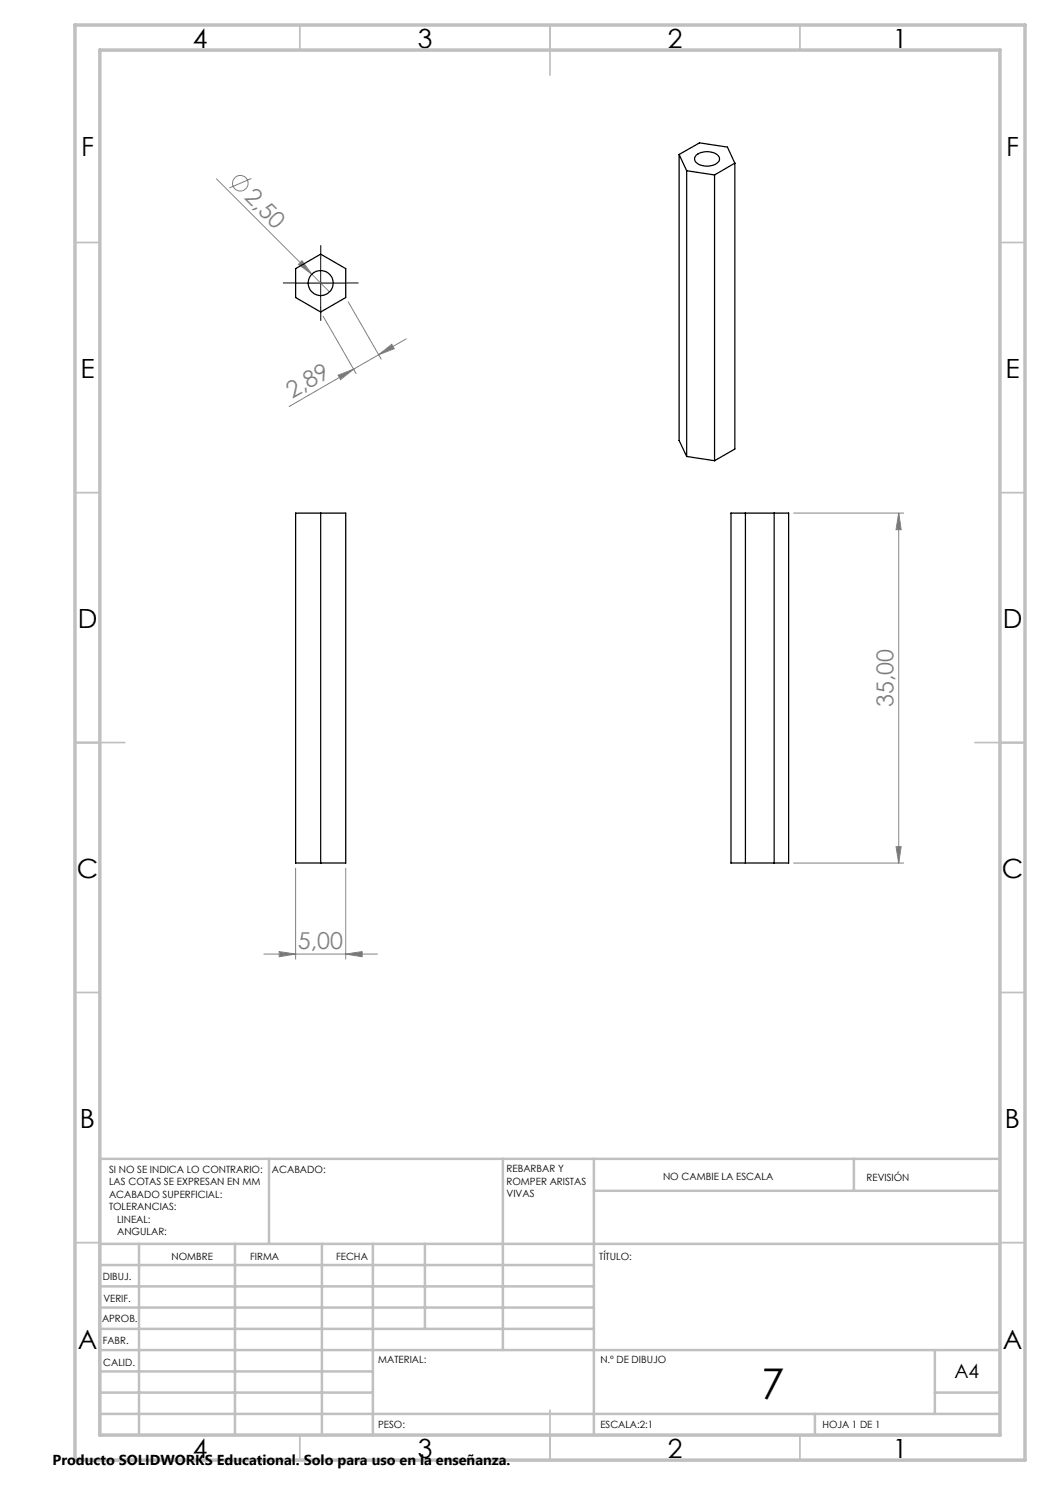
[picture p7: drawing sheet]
<svg xmlns="http://www.w3.org/2000/svg" width="210mm" height="297mm" viewBox="0 0 210 297" stroke-linecap="round" stroke-linejoin="round" font-family="sans-serif">
<g fill="none" stroke="#808080" stroke-width=".2">
<path d="M43.3 35.8l22.6 22.6M50.3 35.7l-4.4 1.9M60.4 52.1l2 2.8-2.7-2zM64.6 63.2l6.6 11.5M67.6 75l3.1-1.2-2.6 2.1zM69.6 60.4l6.6 11.4M75.7 70.9l-17.9 10.4M75.7 70.9l2.7-2 .4 .8zM81.2 67.8l-5.5 3.1M158.7 102.6h22M179.7 102.6v70M179.7 102.6l.5 3.3h-1z"/>
<path d="M59.1 173.6v18.2M69.1 173.6v18.2M158.7 172.6h22M179.2 169.3h1l-.5 3.3zM52.8 190.8h22.7M55.8 190.3l3.3 .5-3.3 .5zM69.1 190.8l3.3-.5v1z"/>
<circle cx="48.1" cy="36.7" r="1.56"/>
</g>
<path d="M59.2 56.6h-2.5M64.2 51.6v-2.5M69.2 56.6h2.5M64.2 61.6v2.5" fill="none" stroke="#000" stroke-width=".2" stroke-dasharray="15.2 1.3 1.3 1.3"/>
<path d="M59.1 56.6h10M64.1 51.6v10" fill="none" stroke="#000" stroke-width=".2"/>
<g fill="none" stroke="#c0c0c0" stroke-width=".35">
<path d="M60 5v5M110 5v10M160 5v5M15 48.5h5M200 48.5h5M15 98.5h5M200 98.5h5M15 148.5h10M195 148.5h10M15 198.5h5M200 198.5h5M15 248.5h5"/>
<path d="M200 248.5h5M60 287v5M110 282v10M160 287v5"/>
</g>
<g fill="none" stroke="#c0c0c0" stroke-width=".5">
<path d="M53.8 231.8v17M100.6 231.8v38.2M118.8 231.8v55.2M118.8 238.2h81.2M170.8 231.8v6.4M200 231.8h-180v55.2M20 248.8h180M20 257.3h98.8M20 253h98.8M27.8 248.8v38.2M47 248.8v38.2M64.4 248.8v38.2"/>
<path d="M74.6 248.8v38.2M85 248.8v17M20 265.8h98.8M20 261.5h98.8M20 278.5h54.6M20 274.3h54.6M20 270h180M187 278.5h13M187 270v12.8M20 282.8h180M163 282.8v4.2"/>
</g>
<path d="M15 5h190v287h-190zM20 10h180v277h-180z" fill="none" stroke="#c0c0c0" stroke-width=".7"/>
<g fill="#808080">
<path d="M60.4 52.1l2 2.8-2.7-2z"/>
<path d="M67.6 75l3.1-1.2-2.6 2.1zM75.7 70.9l2.7-2 .4 .8z"/>
<path d="M179.7 102.6l.5 3.3h-1zM179.2 169.3h1l-.5 3.3z"/>
<path d="M55.8 190.3l3.3 .5-3.3 .5zM69.1 190.8l3.3-.5v1z"/>
</g>
<g fill="none" stroke="#000" stroke-width=".25">
<path d="M135.8 30.9l4.1-2.3 5.6 .8 1.5 3.2M135.8 30.9l1.5 3.2M135.8 30.9v57.2l1.5 3.2M137.3 34.1l5.6 .9M137.3 34.1v57.2M139.2 31.1a3.5 3.5 0 0 1 4.6 .2 1.27 1.27 0 0 1-1.2 1.8 3.3 3.3 0 0 1-3.6-1v-.6zM142.9 35v57.1M147 32.6l-4.1 2.4M147 32.6v57.2l-4.1 2.3M59.1 53.7l5-2.9 5 2.9v5.8l-5 2.9-5-2.9zM137.3 91.3l5.6 .8M59.1 102.6h10v70h-10z"/>
<path d="M64.1 102.6v70M146.2 102.6h11.5v70h-11.5zM149.1 102.6v70M154.8 102.6v70"/>
<circle cx="64.1" cy="56.6" r="2.5"/>
</g>
<text font-size="8.5" x="152.3" y="279.7">7</text>
<g font-size="5.3">
<text x="38.5" y="9.5">4</text>
<text x="83.5" y="9.5">3</text>
<text x="133.6" y="9.5">2</text>
<text x="178.6" y="9.5">1</text>
<text x="16.2" y="31.3">F</text>
<text x="201.2" y="31.3">F</text>
<text x="16.1" y="75.5">E</text>
<text x="201.1" y="75.5">E</text>
<text x="15.5" y="125.5">D</text>
<text x="200.5" y="125.5">D</text>
<text x="15.4" y="175.5">C</text>
<text x="200.4" y="175.5">C</text>
<text x="16" y="225.5">B</text>
<text x="201" y="225.5">B</text>
<text x="15.5" y="269.8">A</text>
<text x="200.5" y="269.8">A</text>
<text x="38.5" y="291.5">4</text>
<text x="83.5" y="291.5">3</text>
<text x="133.6" y="291.5">2</text>
<text x="178.6" y="291.5">1</text>
</g>
<g font-size="4.7" fill="#808080">
<text x="48.7" y="39.7" transform="rotate(45 48.7 39.7)">2,50</text>
<text x="58.4" y="79.8" transform="rotate(-30 58.4 79.8)">2,89</text>
<text x="178.7" y="141.5" transform="rotate(-90 178.7 141.5)">35,00</text>
<text x="59.6" y="189.8">5,00</text>
</g>
<text font-size="3.9" x="190.9" y="275.5">A4</text>
<text font-size="2.9" x="10.5" y="292.9">Producto SOLIDWORKS Educational. Solo para uso en la enseñanza.</text>
<g font-size="2">
<text x="21.8" y="234.6">SI NO SE INDICA LO CONTRARIO:</text>
<text x="21.8" y="237.1">LAS COTAS SE EXPRESAN EN MM</text>
<text x="21.8" y="239.6">ACABADO SUPERFICIAL:</text>
<text x="54.4" y="234.6">ACABADO:</text>
<text x="101.3" y="234.5">REBARBAR Y</text>
<text x="101.3" y="237">ROMPER ARISTAS</text>
<text x="101.3" y="239.5">VIVAS</text>
<text x="132.6" y="236">NO CAMBIE LA ESCALA</text>
<text x="173.3" y="236.2">REVISIÓN</text>
<text x="21.8" y="242.1">TOLERANCIAS:</text>
<text x="23.4" y="244.6">LINEAL:</text>
<text x="23.4" y="247.1">ANGULAR:</text>
<text x="34.3" y="252">NOMBRE</text>
<text x="50" y="251.9">FIRMA</text>
<text x="67.2" y="251.9">FECHA</text>
<text x="119.9" y="251.9">TÍTULO:</text>
<text x="20.6" y="256.1">DIBUJ.</text>
<text x="20.7" y="260.3">VERIF.</text>
<text x="20.4" y="264.4">APROB.</text>
<text x="20.5" y="268.8">FABR.</text>
<text x="20.7" y="273.1">CALID.</text>
<text x="75.6" y="272.5">MATERIAL:</text>
<text x="120.1" y="272.5">N.º DE DIBUJO</text>
<text x="75.6" y="285.5">PESO:</text>
<text x="120.1" y="285.6">ESCALA:2:1</text>
<text x="164.5" y="285.6">HOJA 1 DE 1</text>
</g>
</svg>
